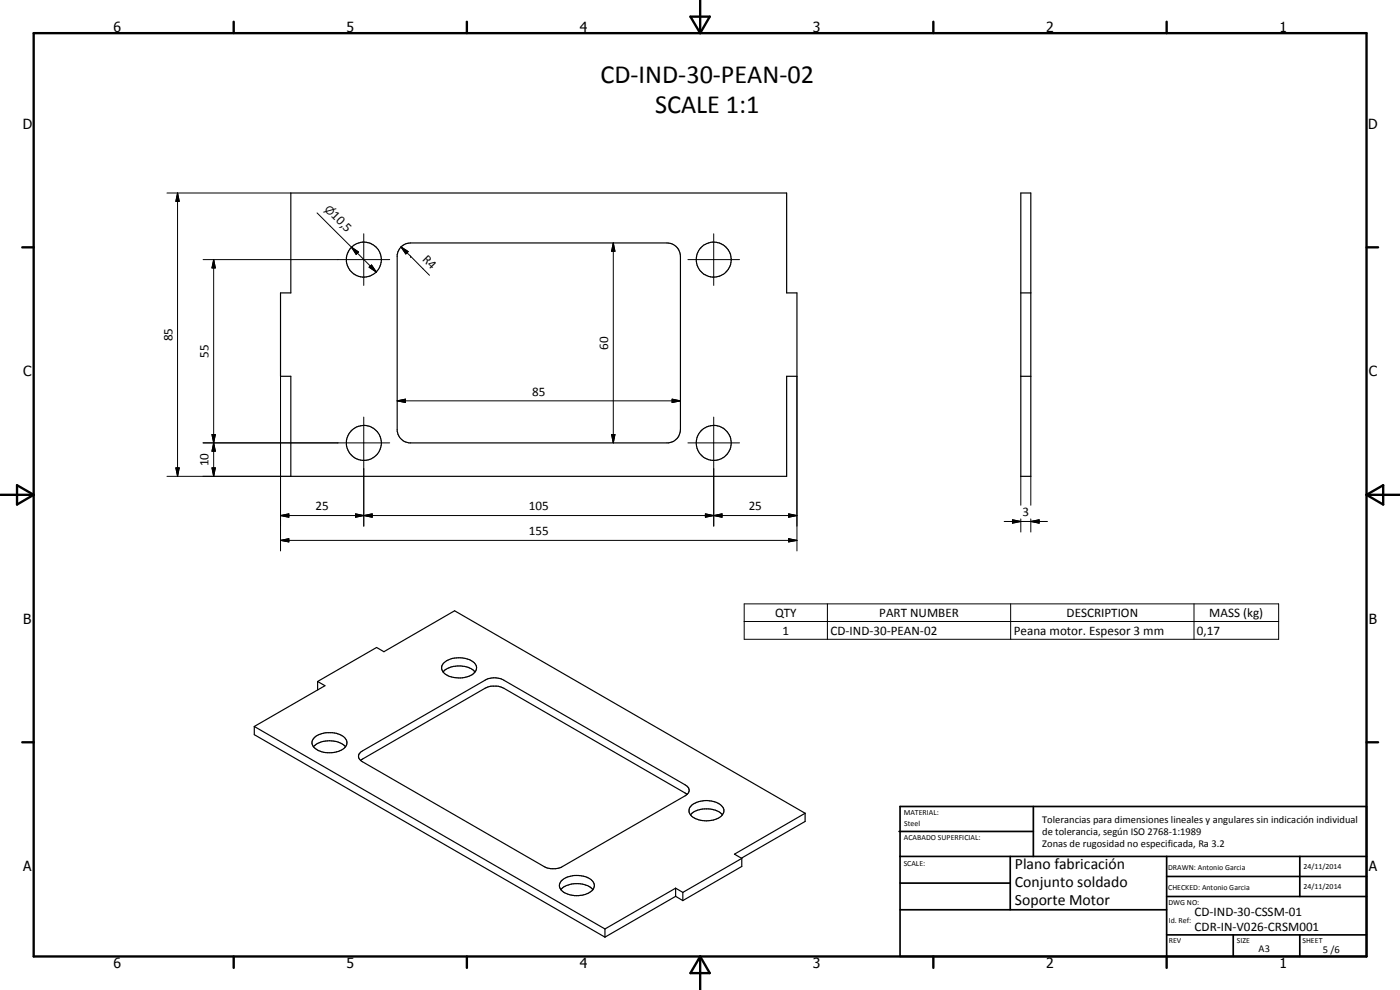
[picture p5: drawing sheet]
<svg xmlns="http://www.w3.org/2000/svg" width="420mm" height="297mm" viewBox="0 0 420 297" stroke-linecap="round" stroke-linejoin="round" font-family="sans-serif">
<g fill="none" stroke="#000" stroke-width=".35">
<path d="M87.3 57.9h148.8v30h3.1v25h-3.1v30h-148.8v-30h-3.1v-25h3.1zM306.4 57.9h3v85h-3zM120.2 74.3l1.6-1.1 1.4-.3h77a4 4 0 0 1 4 4v52a4 4 0 0 1-3.5 4h-78a4.2 4.2 0 0 1-3.5-3.5v-53l.3-.9zM306.4 87.9h3M306.4 112.9h3M133.1 199a7.2 7.2 0 0 1 9.6 .4 2.5 2.5 0 0 1-1.9 3.5 7.4 7.4 0 0 1-7.9-1.4 1.97 1.97 0 0 1 .2-2.5zM76.3 218v2.4l105.3 60.8M76.3 218l105.3 60.7M95.3 204.5l17.7-10.2 2.2 1.2 21.2-12.2 105.2 60.7M95.3 204.5l2.2 1.2-21.2 12.3M95.3 204.5l.1 2.5M133 201.6a7.3 7.3 0 0 1 9.6 0"/>
<path d="M94.1 224.1a7.3 7.3 0 0 1 9.6 0M94.5 221.2a7.6 7.6 0 0 1 8.2-.4 2.27 2.27 0 0 1 1.4 2.2 2.27 2.27 0 0 1-1.7 2.1 7 7 0 0 1-8.6-1.4 1.94 1.94 0 0 1 .7-2.5zM108.2 225.7l37.4-21.6a5.8 5.8 0 0 1 5.6 0l54.4 31.4a1.71 1.71 0 0 1 1.2 1.6 1.71 1.71 0 0 1-1.2 1.7l-36.7 21.2a5.8 5.8 0 0 1-5.7 0l-54.4-31.4a1.64 1.64 0 0 1-.6-2.9zM108.2 228.1l37.7-21.8a6.2 6.2 0 0 1 5.3 .2l55 31.9M207.2 244.5a7.3 7.3 0 0 1 9.6 0M207.6 241.6a7.3 7.3 0 0 1 9.4 .7 2.69 2.69 0 0 1-2.4 3.6 7.4 7.4 0 0 1-7.2-1.2 2.07 2.07 0 0 1 .2-3.1zM222.6 257.6l-17.7 10.2M222.6 257.6v2.4l-17.7 10.2M241.6 244l-21.2 12.3 2.2 1.3M241.6 244v2.5l-19.1 11M168.3 267a7.2 7.2 0 0 1 9.6 0M168.4 264.3a7.4 7.4 0 0 1 9.5 .1 2.23 2.23 0 0 1-1.3 3.6 7.3 7.3 0 0 1-8.3-1.2 1.92 1.92 0 0 1 .1-2.5z"/>
<path d="M181.6 278.7v2.5M202.8 266.5l2.1 1.3M202.8 266.5v2.4M202.8 268.9l2.1 1.3M202.8 266.5l-21.2 12.2M202.8 268.9l-21.2 12.3M204.9 267.8v2.4"/>
<circle cx="109.2" cy="77.9" r="5.2"/>
<circle cx="214.2" cy="77.9" r="5.3"/>
<circle cx="109.2" cy="132.9" r="5.2"/>
<circle cx="214.2" cy="132.9" r="5.3"/>
</g>
<g fill="none" stroke="#000" stroke-width=".71">
<path d="M10.1 9.9h400v277.1h-400zM70.1 6.5v3.4M140.1 6.5v3.4M207.2 5h5.8l-2.9 4.9zM210.1 0v9.9M280.1 6.5v3.4M350.1 6.5v3.4M6.7 74.2h3.4M410.1 74.2h3.5M.1 148.5h10M5.1 145.6l5 2.9-5 2.9zM410.1 148.5h10"/>
<path d="M410.1 148.5l5-2.9v5.8zM6.7 222.7h3.4M410.1 222.7h3.5M70.1 287v3.4M140.1 287v3.4M210.1 287v10M210.1 287l2.9 5h-5.8zM280.1 287v3.4M350.1 287v3.4"/>
</g>
<g fill="none" stroke="#000" stroke-width=".51">
<path d="M269.8 249.5h40.3M270.1 242h140v45h-140zM270.1 257h140M303.2 257v16M310.1 242v15M350.1 257v30M390.1 257v12M270.1 265h33.1M270.1 273h80M350.1 269h60M350.1 263h60M350.1 280.5h60"/>
<path d="M370.1 280.5v6.5M390.1 280.5v6.5"/>
</g>
<g fill="none" stroke="#000" stroke-width=".3">
<path d="M50.1 57.9h37.2M53.3 57.9l.5 2.5h-1zM53.3 57.9v85M60.9 77.9h56.1M64.1 77.9l.5 2.5h-1zM64.1 77.9v65M95.2 63.9l17.7 17.7M105.5 74.2l2.1 1.4-.7 .7zM109.2 70.1v15.5M120.3 74.1l2.2 1.4-.7 .7zM120.3 74.1l2.9 2.8M123.2 76.9h.1"/>
<path d="M123.2 76.9l5.7 5.7M184.1 72.9l.5 2.5h-1.1zM184.1 72.9v60M206.4 77.9h15.5M214.2 70.1v15.5M110.8 80.2l.7-.7 1.4 2.1zM84.2 112.9v52.4M201.7 119.8l2.5 .5-2.5 .5zM239.2 112.9v52.4M60.9 132.9h56.1M63.6 130.4h1l-.5 2.5zM63.6 130.4l1 5h-1l1-5z"/>
<path d="M64.1 132.9l.5 2.5h-1zM109.2 125.1v32.8M119.2 120.3l2.5-.5v1zM119.2 120.3h85M183.5 130.4h1.1l-.5 2.5zM206.4 132.9h15.5M214.2 125.1v32.8M50.1 142.9h37.2M52.8 140.4h1l-.5 2.5zM63.6 140.4h1l-.5 2.5zM84.2 154.7l2.5-.5v1zM84.2 154.7h155"/>
<path d="M106.7 154.2l2.5 .5-2.5 .5zM109.2 154.7l2.5-.5v1zM211.7 154.2l2.5 .5-2.5 .5zM211.7 154.2l5 1v-1l-5 1zM214.2 154.7l2.5-.5v1zM236.7 154.2l2.5 .5-2.5 .5zM301.4 156.5h13M303.9 156l2.5 .5-2.5 .5zM306.4 142.9v8.7M306.4 155.7v3.9M309.4 156.5l2.5-.5v1zM309.4 142.9v8.7"/>
<path d="M309.4 155.7v3.9M84.2 162.1l2.5-.5v1zM84.2 162.1h155M236.7 161.6l2.5 .5-2.5 .5zM223.3 181.2h160.4v10.6h-160.4zM223.3 186.5h160.4M248.3 181.2v10.6M303.3 181.2v10.6M358.3 181.2v10.6"/>
</g>
<g fill="#000">
<path d="M53.3 57.9l.5 2.5h-1zM105.5 74.2l2.1 1.4-.7 .7zM120.3 74.1l2.2 1.4-.7 .7zM184.1 72.9l.5 2.5h-1.1zM64.1 77.9l.5 2.5h-1zM110.8 80.2l.7-.7 1.4 2.1zM119.2 120.3l2.5-.5v1zM63.6 130.4h1l-.5 2.5zM64.1 132.9l.5 2.5h-1zM183.5 130.4h1.1l-.5 2.5zM201.7 119.8l2.5 .5-2.5 .5zM52.8 140.4h1l-.5 2.5z"/>
<path d="M63.6 140.4h1l-.5 2.5zM84.2 154.7l2.5-.5v1zM106.7 154.2l2.5 .5-2.5 .5zM109.2 154.7l2.5-.5v1zM211.7 154.2l2.5 .5-2.5 .5zM214.2 154.7l2.5-.5v1zM236.7 154.2l2.5 .5-2.5 .5zM303.9 156l2.5 .5-2.5 .5zM309.4 156.5l2.5-.5v1zM84.2 162.1l2.5-.5v1zM236.7 161.6l2.5 .5-2.5 .5z"/>
</g>
<g font-size="7.9">
<text x="180.2" y="24.8">CD-IND-30-PEAN-02</text>
<text x="196.6" y="33.9">SCALE 1:1</text>
</g>
<g font-size="4.7">
<text x="304.6" y="260.8">Plano fabricación</text>
<text x="304.6" y="266.2">Conjunto soldado</text>
<text x="304.6" y="271.6">Soporte Motor</text>
</g>
<g font-size="4.2">
<text x="34" y="9.6">6</text>
<text x="104" y="9.6">5</text>
<text x="174" y="9.6">4</text>
<text x="244" y="9.6">3</text>
<text x="314" y="9.6">2</text>
<text x="384" y="9.6">1</text>
<text x="6.8" y="38.7">D</text>
<text x="410.6" y="38.7">D</text>
<text x="7" y="112.9">C</text>
<text x="410.8" y="112.9">C</text>
<text x="7" y="187.1">B</text>
<text x="410.8" y="187.1">B</text>
<text x="7" y="261.4">A</text>
<text x="410.8" y="261.4">A</text>
<text x="34" y="290.4">6</text>
<text x="104" y="290.4">5</text>
<text x="174" y="290.4">4</text>
<text x="244" y="290.4">3</text>
<text x="314" y="290.4">2</text>
<text x="384" y="290.4">1</text>
</g>
<g font-size="3.9">
<text x="99.2" y="64.9" transform="rotate(45 99.2 64.9)">10,5</text>
<text x="126.6" y="78.1" transform="rotate(45 126.6 78.1)">R4</text>
<text x="51.8" y="102.4" transform="rotate(-90 51.8 102.4)">85</text>
<text x="62.6" y="107.4" transform="rotate(-90 62.6 107.4)">55</text>
<text x="182.5" y="104.9" transform="rotate(-90 182.5 104.9)">60</text>
<text x="159.7" y="118.7">85</text>
<text x="62.6" y="140" transform="rotate(-90 62.6 140)">10</text>
<text x="94.7" y="153.1">25</text>
<text x="158.7" y="153.1">105</text>
<text x="224.7" y="153.1">25</text>
<text x="306.9" y="154.9">3</text>
<text x="158.7" y="160.6">155</text>
<text x="232.6" y="185.1">QTY</text>
<text x="263.9" y="185.1">PART NUMBER</text>
<text x="320.1" y="185.1">DESCRIPTION</text>
<text x="362.9" y="185.2">MASS (kg)</text>
<text x="234.8" y="190.4">1</text>
<text x="249.2" y="190.4">CD-IND-30-PEAN-02</text>
<text x="304.2" y="190.4">Peana motor. Espesor 3 mm</text>
<text x="359.2" y="190.4">0,17</text>
<text x="358.5" y="275">CD-IND-30-CSSM-01</text>
<text x="358.5" y="279.4">CDR-IN-V026-CRSM001</text>
</g>
<text font-size="3.3" x="97.2" y="62.9" transform="rotate(45 97.2 62.9)">⌀</text>
<g font-size="3.1">
<text x="312.7" y="246.8">Tolerancias para dimensiones lineales y angulares sin indicación individual</text>
<text x="312.7" y="250.4">de tolerancia, según ISO 2768-1:1989</text>
<text x="312.7" y="254">Zonas de rugosidad no especificada, Ra 3.2</text>
<text x="377.7" y="285.6">A3</text>
<text x="397" y="285.9">5 /6</text>
</g>
<g font-size="2.4">
<text x="271.2" y="244.4">MATERIAL:</text>
<text x="271.3" y="252">ACABADO SUPERFICIAL:</text>
<text x="271.4" y="247.9">Steel</text>
<text x="271.2" y="259.7">SCALE:</text>
<text x="350.6" y="260.9">DRAWN: Antonio Garcia</text>
<text x="391.2" y="260.6">24/11/2014</text>
<text x="350.6" y="267">CHECKED: Antonio Garcia</text>
<text x="391.2" y="266.7">24/11/2014</text>
<text x="350.6" y="271.4">DWG NO:</text>
<text x="350.8" y="276.9">Id. Ref:</text>
<text x="350.8" y="282.8">REV</text>
<text x="371.2" y="282.9">SIZE</text>
<text x="390.9" y="282.9">SHEET</text>
</g>
</svg>
